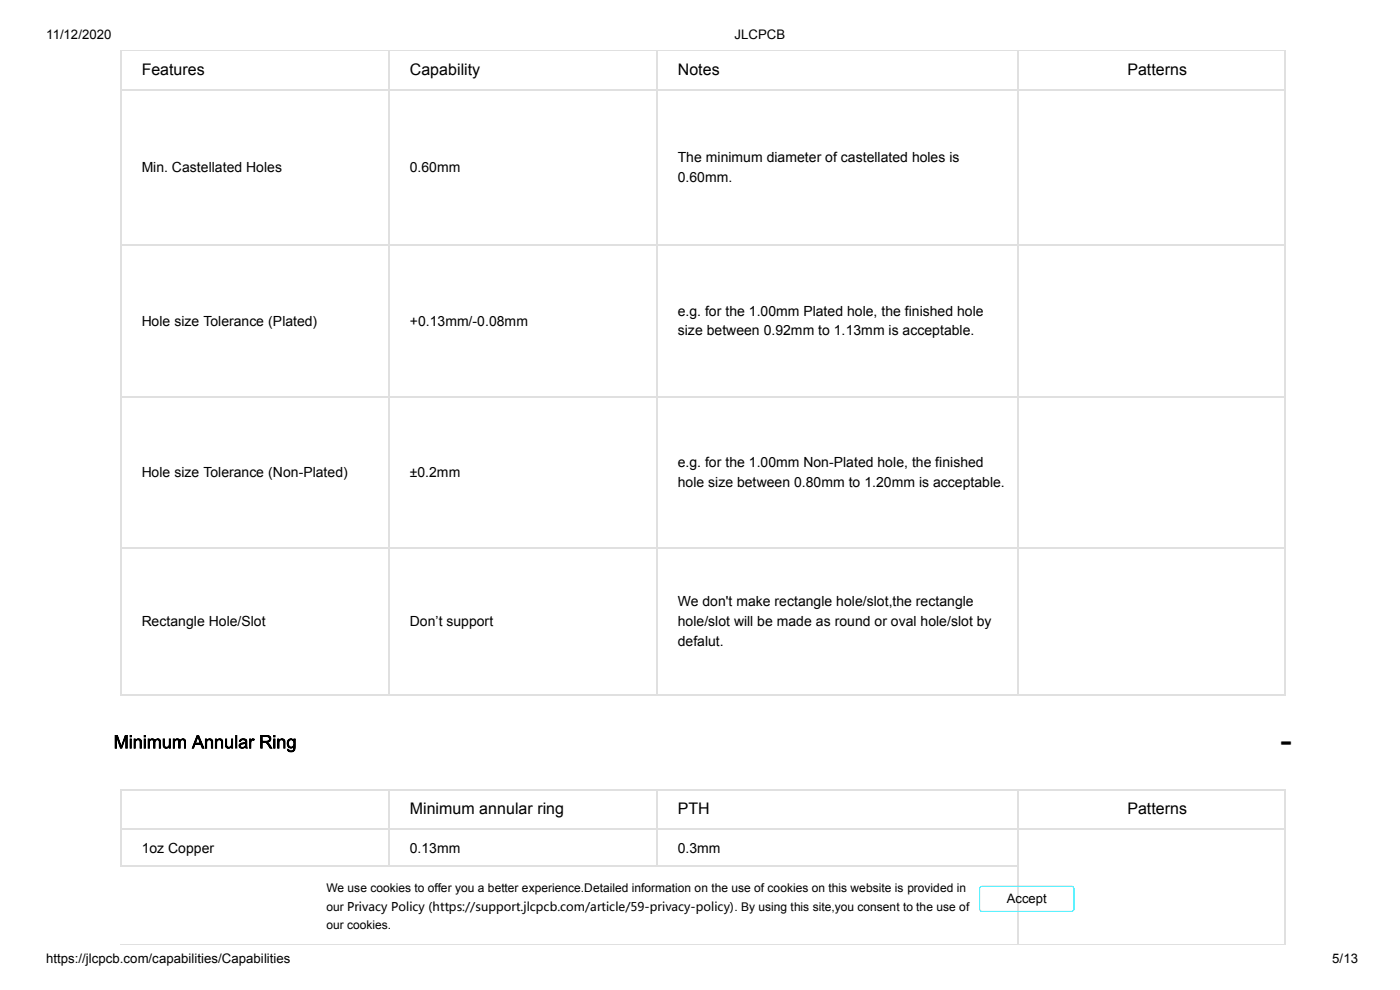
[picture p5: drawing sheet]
<svg xmlns="http://www.w3.org/2000/svg" width="297mm" height="210mm" viewBox="0 0 297 210" stroke-linecap="round" stroke-linejoin="round" font-family="sans-serif">
<path d="M25.6 19.1h247.1M25.7 10.7v136.7M82.6 10.7v136.7M139.4 10.7v136.7M215.9 10.7v136.7M272.6 10.7v136.7M25.6 51.9h247.1M25.6 84.3h247.1M25.6 116.2h247.1M25.6 147.3h247.1" fill="none" stroke="#e0e0e0" stroke-width=".25"/>
<path d="M25.6 10.8h247.1" fill="none" stroke="#e0e0e0" stroke-width=".21"/>
<g fill="#fff">
<path d="M25.6 167.4h56.9v8.4h-56.9z"/>
<path d="M82.5 167.4h56.9v8.4h-56.9z"/>
<path d="M139.3 167.4h76.5v8.4h-76.5z"/>
<path d="M215.8 167.4h56.7v8.4h-56.7z"/>
<path d="M25.6 175.7h56.9v7.9h-56.9z"/>
<path d="M82.5 175.7h56.9v7.9h-56.9z"/>
<path d="M139.3 175.7h76.5v7.9h-76.5z"/>
<path d="M215.8 175.8h56.7v24.5h-56.7z"/>
</g>
<path d="M25.6 167.6h247.1M25.6 175.9h247.1M25.7 167.4v16.5M82.6 167.4v16.5M139.4 167.4v16.5M215.9 167.4v32.9M272.6 167.4v32.9M25.6 183.7h190.4" fill="none" stroke="#e0e0e0" stroke-width=".25"/>
<path d="M215.8 200.3h56.9" fill="none" stroke="#e0e0e0" stroke-width=".21"/>
<path d="M272.5 200.2l.2 .1z" fill="#e0e0e0"/>
<path d="M139.3 200.3h76.7" fill="none" stroke="#e0e0e0" stroke-width=".21"/>
<path d="M215.8 200.2l.2 .1z" fill="#e0e0e0"/>
<path d="M82.5 200.3h57.1" fill="none" stroke="#e0e0e0" stroke-width=".21"/>
<path d="M139.3 200.2l.3 .1z" fill="#e0e0e0"/>
<path d="M25.6 200.3h57.1" fill="none" stroke="#e0e0e0" stroke-width=".21"/>
<g fill="#e0e0e0">
<path d="M25.6 200.2l.2 .1z"/>
<path d="M82.5 200.2l.2 .1z"/>
</g>
<path d="M24.3 155.9h.7l.7 2.4 .8-2.4h.6v2.9h-.5v-2.4h.1l-.8 2.4h-.4l-.8-2.4h.1v2.4h-.5zM24.4 156v2.7h.4l-.1-2.3h.1l.7 2.3h.4l.8-2.3v2.3h.3v-2.7h-.5l-.8 2.5-.8-2.5zM24.4 156h.5l.8 2.3 .8-2.3h.5v2.7h-.3v-2.3l-.8 2.3h-.4l-.7-2.3v2.3h-.4zM27.5 155.9h.4v.5h-.4zM27.6 156v.3h.3v-.3zM27.5 156.7h.4v2.1h-.4zM27.6 156.7v2h.3v-2zM27.6 156h.3v.3h-.3zM27.6 156.7h.3v2h-.3zM28.4 156.7h.4l-.1 .3a.74 .74 0 0 1 .9-.4 .74 .74 0 0 1 .5 .9v1.3h-.5v-1.3a.45 .45 0 0 0-.5-.5 .45 .45 0 0 0-.3 .6v1.2h-.4zM28.4 156.7v2h.3v-1.1a.55 .55 0 0 1 .5-.7 .55 .55 0 0 1 .6 .6l-.1 1.2h.3v-1.2a.67 .67 0 0 0-.6-.8 .67 .67 0 0 0-.7 .5v-.5zM28.4 156.7h.3v.3a.71 .71 0 0 1 .9-.3 .71 .71 0 0 1 .4 .8v1.2h-.3v-1.2a.49 .49 0 0 0-.6-.6 .49 .49 0 0 0-.4 .7v1.1h-.3zM30.5 155.9h.4v.5h-.4zM30.6 156v.3h.3v-.3zM30.5 156.7h.4v2.1h-.4zM30.6 156.7v2h.3v-2zM30.6 156h.3v.3h-.3zM30.6 156.7h.3v2h-.3zM31.3 156.7h.4v.3a.67 .67 0 0 1 .6-.4 .67 .67 0 0 1 .6 .4h-.1a.71 .71 0 0 1 .8-.4 .71 .71 0 0 1 .6 .8v1.4h-.5v-1.3a.39 .39 0 0 0-.4-.5 .39 .39 0 0 0-.3 .6v1.2h-.5v-1.4a.37 .37 0 0 0-.4-.4 .37 .37 0 0 0-.3 .5v1.3h-.5zM31.4 156.7v2h.3v-1a.51 .51 0 0 1 .3-.7 .51 .51 0 0 1 .6 .4v1.3h.3v-1.1a.5 .5 0 0 1 .4-.7 .5 .5 0 0 1 .5 .6l-.1 1.2h.4l-.1-1.3a.61 .61 0 0 0-.5-.7 .61 .61 0 0 0-.6 .4 .66 .66 0 0 0-.7-.3 .66 .66 0 0 0-.6 .4l.1-.5zM31.4 156.7h.3v.3a.65 .65 0 0 1 1.2 0 .65 .65 0 0 1 .7-.3 .65 .65 0 0 1 .5 .7v1.3h-.4v-1.2a.45 .45 0 0 0-.4-.6 .45 .45 0 0 0-.4 .7v1.1h-.3v-1.3a.44 .44 0 0 0-.6-.4 .44 .44 0 0 0-.3 .7v1h-.3zM34.5 156.7h.5v1.1a.45 .45 0 0 0 .4 .6 .45 .45 0 0 0 .4-.6v-1.1h.4v2.1h-.4l.1-.4a.74 .74 0 0 1-.9 .4 .74 .74 0 0 1-.5-.9zM34.6 156.7v1.2a.68 .68 0 0 0 .5 .8 .68 .68 0 0 0 .8-.5v.5h.3v-2h-.3v1.1a.56 .56 0 0 1-.5 .7 .56 .56 0 0 1-.6-.7l.1-1.1zM34.6 156.7h.3v1.1a.49 .49 0 0 0 .5 .7 .49 .49 0 0 0 .5-.7v-1.1h.3v2h-.3v-.3a.7 .7 0 0 1-.9 .4 .7 .7 0 0 1-.4-.9zM36.7 156.7h.4l-.1 .3a.63 .63 0 0 1 .6-.4 .63 .63 0 0 1 .6 .4h-.1a.69 .69 0 0 1 .8-.4 .69 .69 0 0 1 .6 .8v1.4h-.5v-1.3a.39 .39 0 0 0-.4-.5 .39 .39 0 0 0-.3 .6v1.2h-.5v-1.4a.37 .37 0 0 0-.3-.4 .37 .37 0 0 0-.4 .5v1.3h-.4zM36.7 156.7v2h.3v-1a.51 .51 0 0 1 .3-.7 .51 .51 0 0 1 .7 .4l-.1 1.3h.3v-1.1a.5 .5 0 0 1 .4-.7 .5 .5 0 0 1 .6 .6l-.1 1.2h.3v-1.3a.61 .61 0 0 0-.5-.7 .61 .61 0 0 0-.7 .4 .66 .66 0 0 0-.7-.3 .66 .66 0 0 0-.5 .4v-.5zM36.7 156.7h.3v.3a.65 .65 0 0 1 1.2 0 .65 .65 0 0 1 .7-.3 .65 .65 0 0 1 .5 .7v1.3h-.3v-1.2a.45 .45 0 0 0-.5-.6 .45 .45 0 0 0-.4 .7v1.1h-.3v-1.3a.46 .46 0 0 0-.6-.4 .46 .46 0 0 0-.3 .7v1h-.3zM41.7 155.9h.5l1.2 2.9h-.6l-.3-.9h-1.1l-.3 .9h-.5zM41.8 156l-1.1 2.7h.4l.3-.9h1.2l.3 .9h.4l-1.1-2.7zM42 156.3l-.5 1.3h1zM41.9 156.3h.1l.5 1.3h-1.1zM41.8 156h.4l1.1 2.7h-.4l-.4-.8h-1.1l-.3 .8h-.4zM42 156.3l-.5 1.3h1zM43.5 156.7h.4v.3a.57 .57 0 0 1 .8-.4l.3 .2 .2 .3v1.7h-.5v-1.3a.44 .44 0 0 0-.4-.5 .44 .44 0 0 0-.4 .6v1.2h-.4zM43.5 156.7v2h.4l-.1-1.1a.55 .55 0 0 1 .5-.7 .55 .55 0 0 1 .6 .6l-.1 1.2h.4l-.1-1.2a.67 .67 0 0 0-.5-.8 .67 .67 0 0 0-.8 .5l.1-.5zM43.5 156.7h.4v.3a.71 .71 0 0 1 .8-.3 .71 .71 0 0 1 .5 .8v1.2h-.4v-1.2a.51 .51 0 0 0-.5-.5 .51 .51 0 0 0-.4 .6v1.1h-.4zM45.6 156.7h.4v.3a.72 .72 0 0 1 .9-.4 .72 .72 0 0 1 .4 .9v1.3h-.4v-1.3a.45 .45 0 0 0-.5-.5 .45 .45 0 0 0-.3 .6v1.2h-.5zM45.7 156.7v2h.3l-.1-1.1a.55 .55 0 0 1 .5-.7 .55 .55 0 0 1 .6 .6l-.1 1.2h.4l-.1-1.2a.67 .67 0 0 0-.5-.8 .67 .67 0 0 0-.8 .5l.1-.5zM45.7 156.7h.3v.3a.71 .71 0 0 1 .8-.3 .71 .71 0 0 1 .5 .8v1.2h-.4v-1.2a.49 .49 0 0 0-.5-.5 .49 .49 0 0 0-.4 .6v1.1h-.3zM47.8 156.7h.4v1.1a.45 .45 0 0 0 .4 .6 .45 .45 0 0 0 .4-.6v-1.1h.4v2.1h-.3v-.4a.72 .72 0 0 1-.9 .4 .72 .72 0 0 1-.4-.9zM47.8 156.7v1.2a.68 .68 0 0 0 .6 .8 .68 .68 0 0 0 .7-.5v.5h.3v-2h-.3v1.1a.55 .55 0 0 1-.5 .7 .55 .55 0 0 1-.5-.7v-1.1zM47.8 156.7h.3v1.1a.49 .49 0 0 0 .5 .7 .49 .49 0 0 0 .5-.7v-1.1h.3v2h-.3v-.3a.7 .7 0 0 1-.9 .4 .7 .7 0 0 1-.4-.9zM49.9 155.9h.4v2.9h-.4zM51 156.8l.3-.2a.89 .89 0 0 1 1 .2 .89 .89 0 0 1 .2 1.1l.1 .9h-.5v-.3a.71 .71 0 0 1-1.1 .3 .71 .71 0 0 1 0-1.2l1.1-.2a.49 .49 0 0 0-.5-.4 .49 .49 0 0 0-.5 .4h-.4zM50.9 157l-.2 .3 .4 .1a.52 .52 0 0 1 .6-.6 .52 .52 0 0 1 .4 .7l-.4 .1a.69 .69 0 0 0-.7 .1 .69 .69 0 0 0-.2 .7 .84 .84 0 0 0 1.3 0l.1 .3h.3l-.2-.3a1.84 1.84 0 0 0-.2-1.5l-.7-.1zM51.2 157.9a.28 .28 0 0 0-.1 .4 .28 .28 0 0 0 .3 .2l.5-.2 .2-.6zM51 158l1-.4a.58 .58 0 0 1-.2 .9 .58 .58 0 0 1-.8-.4zM51 156.8a.89 .89 0 0 1 1.1 0 .89 .89 0 0 1 .3 1.1l.1 .8h-.3l-.1-.2a.7 .7 0 0 1-1 .3 .7 .7 0 0 1-.3-1l.3-.2 1-.2a.51 .51 0 0 0-.5-.5 .51 .51 0 0 0-.5 .5l-.4-.1zM51.1 158a.45 .45 0 0 0 .4 .6 .45 .45 0 0 0 .5-.4l.1-.5zM52.8 156.7h.5l-.1 .3 .3-.4 .5 .1-.1 .5a.4 .4 0 0 0-.5 0 .4 .4 0 0 0-.1 .5v1.1h-.5zM52.9 156.7v2h.4l-.1-1a.48 .48 0 0 1 .1-.6 .48 .48 0 0 1 .6 0v-.3h-.4l-.2 .3-.1-.4zM52.9 156.7h.3v.3l.3-.3h.3l.2 .1-.1 .3a.45 .45 0 0 0-.6 .1 .45 .45 0 0 0 0 .5v1h-.4zM55.2 155.9h1.3a.8 .8 0 0 1 1.1 .7 .8 .8 0 0 1-.9 .9l.5 .3 .6 1h-.6l-.9-1.3h-.6v1.3h-.5zM55.3 156v2.7h.4l-.1-1.3 .8 .1 .9 1.2h.4l-.7-1-.5-.3a.73 .73 0 0 0 .9-.7 .73 .73 0 0 0-.9-.7zM55.7 156.3v.9l.7-.1a.43 .43 0 0 0 .7-.3 .43 .43 0 0 0-.5-.5zM55.6 156.2h1a.54 .54 0 0 1 .6 .6 .54 .54 0 0 1-.8 .4h-.8zM55.3 156h1.2a.78 .78 0 0 1 1 .6 .78 .78 0 0 1-.8 .9l.4 .2 .6 1h-.4l-.5-.7a.7 .7 0 0 0-.7-.5h-.4v1.2h-.4zM55.7 156.3v.9h.7a.49 .49 0 0 0 .7-.4 .49 .49 0 0 0-.5-.5zM58 155.9h.4v.5h-.4zM58 156v.3h.4v-.3zM58 156.7h.4v2.1h-.4zM58 156.7v2h.4v-2zM58 156h.4v.3h-.4zM58 156.7h.4v2h-.4zM58.8 156.7h.4v.3a.72 .72 0 0 1 .9-.4 .72 .72 0 0 1 .4 .9v1.3h-.4v-1.3a.45 .45 0 0 0-.5-.5 .45 .45 0 0 0-.3 .6v1.2h-.5zM58.9 156.7v2h.3l-.1-1.1a.55 .55 0 0 1 .5-.7 .55 .55 0 0 1 .6 .6v1.2h.3v-1.2a.67 .67 0 0 0-.6-.8 .67 .67 0 0 0-.8 .5l.1-.5zM58.9 156.7h.3v.3a.71 .71 0 0 1 .8-.3 .71 .71 0 0 1 .5 .8v1.2h-.3v-1.2a.49 .49 0 0 0-.6-.5 .49 .49 0 0 0-.4 .6v1.1h-.3zM61.1 156.9a.77 .77 0 0 1 1.2 .1v-.3h.4v1.8a.93 .93 0 0 1-.7 1.1 .93 .93 0 0 1-1.1-.8l.4 .1a.49 .49 0 0 0 .7 .2 .49 .49 0 0 0 .2-.6h.2a1 1 0 0 1-1.4 0 1 1 0 0 1-.1-1.4zM61.3 156.8a1.08 1.08 0 0 0 .4 1.9l.7-.4a.68 .68 0 0 1-.2 .9 .68 .68 0 0 1-.9-.1v-.2h-.3a.83 .83 0 0 0 1 .5 .83 .83 0 0 0 .6-.9l.1-1.8h-.4l.1 .4-.5-.3zM61.4 157.2a.69 .69 0 0 0-.1 .7 .69 .69 0 0 0 .6 .4 .68 .68 0 0 0 .4-.8 .68 .68 0 0 0-.7-.4zM61.3 157.1a.75 .75 0 0 1 1.1 .4 .75 .75 0 0 1-.6 1 .84 .84 0 0 1-.5-1.4zM61.2 156.9l.5-.2 .6 .3v-.3h.4v1.8a.87 .87 0 0 1-.7 1 .87 .87 0 0 1-1-.6h.3a.56 .56 0 0 0 .7 .3 .56 .56 0 0 0 .3-.7 .95 .95 0 0 1-1.3-.3 .95 .95 0 0 1 .2-1.3zM61.4 157.1a.71 .71 0 0 0-.2 .9 .71 .71 0 0 0 .8 .4 .69 .69 0 0 0 .3-1 .69 .69 0 0 0-.9-.3z" fill="#000"/>
<path d="M73.7 193.8h82v.3h-82z" fill="#fff"/>
<path d="M208.1 188.1l19.3-.1 .4 .4v4.5l-.2 .3-.3 .1h-19.1l-.4-.5v-4.4z" fill="none" stroke="#00ecff" stroke-width=".21"/>
<g font-size="3.4">
<text x="30.1" y="16">Features</text>
<text x="86.9" y="16">Capability</text>
<text x="143.8" y="16">Notes</text>
<text x="239.2" y="16">Patterns</text>
<text x="86.9" y="172.8">Minimum annular ring</text>
<text x="143.8" y="172.8">PTH</text>
<text x="239.2" y="172.8">Patterns</text>
</g>
<g font-size="3">
<text x="143.8" y="34.3">The minimum diameter of castellated holes is</text>
<text x="30.1" y="36.4">Min. Castellated Holes</text>
<text x="87" y="36.4">0.60mm</text>
<text x="143.8" y="38.6">0.60mm.</text>
<text x="30.1" y="69">Hole size Tolerance (Plated)</text>
<text x="87" y="69">+0.13mm/-0.08mm</text>
<text x="143.8" y="66.9">e.g. for the 1.00mm Plated hole, the finished hole</text>
<text x="143.8" y="71.2">size between 0.92mm to 1.13mm is acceptable.</text>
<text x="30.1" y="101.2">Hole size Tolerance (Non-Plated)</text>
<text x="87" y="101.2">±0.2mm</text>
<text x="143.8" y="99.1">e.g. for the 1.00mm Non-Plated hole, the finished</text>
<text x="143.8" y="103.3">hole size between 0.80mm to 1.20mm is acceptable.</text>
<text x="143.8" y="128.5">We don't make rectangle hole/slot,the rectangle</text>
<text x="30.1" y="132.7">Rectangle Hole/Slot</text>
<text x="87" y="132.7">Don’t support</text>
<text x="143.8" y="132.7">hole/slot will be made as round or oval hole/slot by</text>
<text x="143.8" y="137">defalut.</text>
<text x="30.1" y="180.8">1oz Copper</text>
<text x="87" y="180.8">0.13mm</text>
<text x="143.8" y="180.8">0.3mm</text>
</g>
<g font-size="2.8">
<text x="9.8" y="8.2">11/12/2020</text>
<text x="155.8" y="8.2">JLCPCB</text>
<text x="271.4" y="158.9">−</text>
<text x="213.6" y="191.5">Accept</text>
<text x="9.8" y="204.3">https://jlcpcb.com/capabilities/Capabilities</text>
<text x="282.6" y="204.3">5/13</text>
</g>
<g font-size="2.5">
<text x="69.3" y="189.2">We use cookies to offer you a better experience.Detailed information on the use of cookies on this website is provided in</text>
<text x="69.3" y="193.2">our Privacy Policy (https://support.jlcpcb.com/article/59-privacy-policy). By using this site,you consent to the use of</text>
<text x="69.3" y="197.1">our cookies.</text>
</g>
</svg>
